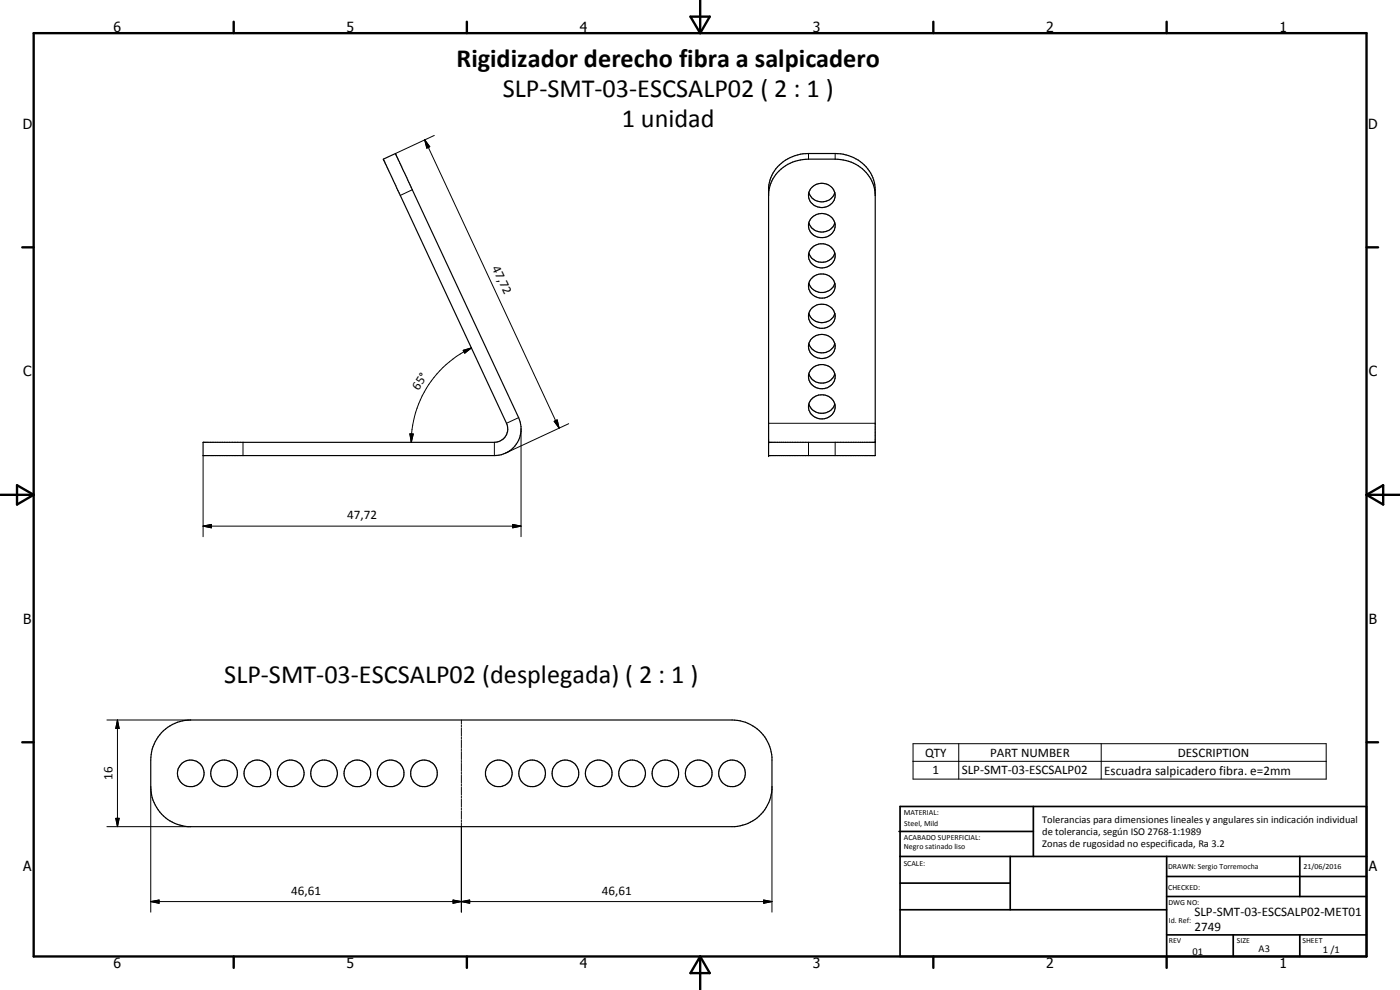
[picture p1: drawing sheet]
<svg xmlns="http://www.w3.org/2000/svg" width="420mm" height="297mm" viewBox="0 0 420 297" stroke-linecap="round" stroke-linejoin="round" font-family="sans-serif">
<g fill="none" stroke="#000" stroke-width=".35">
<path d="M115.1 47.8l3.6-1.7 36.9 79.2a8 8 0 0 1-7.2 11.4h-87.5v-4h87.5a4 4 0 0 0 3.6-5.7zM118.7 46.1h.1M230.7 57.9a11.6 11.6 0 0 1 11.9-10.1h8a11.5 11.5 0 0 1 12.1 10.8M233.3 50.1a12.8 12.8 0 0 1 9.3-4h8a11.5 11.5 0 0 1 12.1 10.8v79.8h-32v-80.5l.6-2.9 .7-1.4zM242.8 57.8a4.1 4.1 0 0 0 3.8 2.8 4.1 4.1 0 0 0 3.9-2.8M243.6 56.3a3.9 3.9 0 0 1 4.9-.9 3.9 3.9 0 0 1 1.8 4.7 4.1 4.1 0 0 1-4.5 2.1 4.1 4.1 0 0 1-3.2-3.9l.3-.9zM242.8 66.8a4.1 4.1 0 0 0 3.8 2.8 4.1 4.1 0 0 0 3.9-2.8M242.8 75.9a4.1 4.1 0 0 0 3.8 2.8 4.1 4.1 0 0 0 3.9-2.8M243.3 74.8a4.1 4.1 0 0 1 4.6-1.5 4.1 4.1 0 0 1 2.7 4 4 4 0 0 1-4.4 3.1 4 4 0 0 1-3.6-3.9zM243.6 65.3a3.9 3.9 0 0 1 4.9-.8 3.9 3.9 0 0 1 1.8 4.6 4.1 4.1 0 0 1-4.5 2.2 4.1 4.1 0 0 1-3.2-3.9l.3-.9zM242.8 85a4.1 4.1 0 0 0 3.8 2.8 4.1 4.1 0 0 0 3.9-2.8M242.8 94a4.1 4.1 0 0 0 3.8 2.8 4.1 4.1 0 0 0 3.9-2.8"/>
<path d="M243.3 83.8a4 4 0 0 1 5-1.3 4 4 0 0 1 2 4.7 4.1 4.1 0 0 1-4.5 2.2 4.1 4.1 0 0 1-3.2-3.9zM243.6 92.5a4 4 0 0 1 4.5-1 4 4 0 0 1 2.5 3.9 4 4 0 0 1-4.4 3.1 4 4 0 0 1-3.6-4l.3-.8zM242.8 103.1a4.1 4.1 0 0 0 3.8 2.8 4.1 4.1 0 0 0 3.9-2.8M242.8 112.2a4.1 4.1 0 0 0 3.8 2.8 4.1 4.1 0 0 0 3.9-2.8M243.3 111a4.1 4.1 0 0 1 4.6-1.4 4.1 4.1 0 0 1 2.7 4 4 4 0 0 1-4.4 3 4 4 0 0 1-3.6-3.9zM244 101.3a4 4 0 0 1 4.4-.6 4 4 0 0 1 2.2 3.8 4.1 4.1 0 0 1-4.2 3.1 4.1 4.1 0 0 1-3.8-3.5l.3-1.4zM230.7 132.7h32M242.8 121.2a4.1 4.1 0 0 0 3.8 2.8 4.1 4.1 0 0 0 3.9-2.8M243.3 120.1a4 4 0 0 1 4.6-1.5 4 4 0 0 1 2.7 4 4 4 0 0 1-4.4 3.1 4 4 0 0 1-3.6-3.9zM48.5 219.8a12 12 0 0 1 8.7-3.8h162.5a12 12 0 0 1 12 11.2v9.7a12.1 12.1 0 0 1-11.2 11.1h-164.1a12 12 0 0 1-11.2-11.9v-8.1a11.8 11.8 0 0 1 3.3-8.2z"/>
<circle cx="57.3" cy="232" r="4"/>
<circle cx="67.3" cy="232" r="4"/>
<circle cx="77.3" cy="232" r="4"/>
<circle cx="87.2" cy="232" r="4"/>
<circle cx="97.2" cy="232" r="4"/>
<circle cx="107.3" cy="232" r="4"/>
<circle cx="117.3" cy="232" r="4"/>
<circle cx="127.2" cy="232" r="4"/>
<circle cx="149.7" cy="232" r="4"/>
<circle cx="159.7" cy="232" r="4"/>
<circle cx="169.7" cy="232" r="4"/>
<circle cx="179.7" cy="232" r="4"/>
<circle cx="189.7" cy="232" r="4"/>
<circle cx="199.7" cy="232" r="4"/>
<circle cx="209.7" cy="232" r="4"/>
<circle cx="219.7" cy="232" r="4"/>
</g>
<g fill="none" stroke="#000" stroke-width=".3">
<path d="M123.7 56.9l-3.6 1.7M127.5 42l1.5 2-.9 .4zM127.5 42l40.3 86.4M130.3 40.6l-11.6 5.5M242.6 46.1v1.7M250.6 46.1v1.7M139 105.1l2.5-.7-2 1.6zM141.5 104.4a31.2 31.2 0 0 0-18.1 28.3M60.9 136.7v24.3M72.9 132.7v4M123 130.2h1l-.6 2.5zM148.4 132.7v4"/>
<path d="M155.6 125.3l-3.6 1.7M156.4 128.7v32.3M166.3 126.4l.9-.4 .6 2.4zM170.7 127.1l-18.9 8.8M230.7 127h32M242.6 132.7v4M250.6 132.7v4M60.9 157.9l2.5-.5v1zM60.9 157.9h95.5M153.9 157.4l2.5 .5-2.5 .5zM32.1 216h25.1M35.3 216l.5 2.6h-1.1z"/>
<path d="M35.3 216v32M138.5 216v1.2M138.5 217.5v.6M138.5 218.4v2.4M45.2 236.1v37.6M138.5 221.1v.6M138.5 222v2.3M138.5 224.6v.6M138.5 225.5v2.4M138.5 228.2v.6M138.5 229.1v2.3M138.5 231.7v.6"/>
<path d="M138.5 232.6v2.4M138.5 235.3v.6M138.5 236.2v2.3M138.5 238.8v.6M138.5 239.7v2.4M231.7 236.1v37.6M274 223.1h124v10.7h-124zM274 228.4h124M287.7 223.1v10.7M330.5 223.1v10.7M32.1 248h25.1M34.7 245.5h1.1l-.5 2.5z"/>
<path d="M138.5 242.4v.6M138.5 243.3v2.4M138.5 246v.5M138.5 246.8v26.9M45.2 270.5l2.5-.5v1zM45.2 270.5h186.5M136 270l2.5 .5-2.5 .5zM138.5 270.5l2.5-.5v1zM229.2 270l2.5 .5-2.5 .5z"/>
</g>
<g fill="#000">
<circle cx="230.7" cy="132.7" r=".18"/>
<circle cx="230.7" cy="136.7" r=".18"/>
</g>
<g fill="none" stroke="#000" stroke-width=".71">
<path d="M10.1 9.9h400v277.1h-400zM70.1 6.5v3.4M140.1 6.5v3.4M207.2 5h5.8l-2.9 4.9zM210.1 0v9.9M280.1 6.5v3.4M350.1 6.5v3.4M6.7 74.2h3.4M410.1 74.2h3.5M.1 148.5h10M5.1 145.6l5 2.9-5 2.9zM410.1 148.5h10"/>
<path d="M410.1 148.5l5-2.9v5.8zM6.7 222.7h3.4M410.1 222.7h3.5M70.1 287v3.4M140.1 287v3.4M210.1 287v10M210.1 287l2.9 5h-5.8zM280.1 287v3.4M350.1 287v3.4"/>
</g>
<g fill="none" stroke="#000" stroke-width=".51">
<path d="M269.8 249.5h40.3M270.1 242h140v45h-140zM270.1 257h140M303.2 257v16M310.1 242v15M350.1 257v30M390.1 257v12M270.1 265h33.1M270.1 273h80M350.1 269h60M350.1 263h60M350.1 280.5h60"/>
<path d="M370.1 280.5v6.5M390.1 280.5v6.5"/>
</g>
<path d="M127.5 42l1.5 2-.9 .4zM139 105.1l2.5-.7-2 1.6zM123 130.2h1l-.6 2.5zM166.3 126.4l.9-.4 .6 2.4zM60.9 157.9l2.5-.5v1zM153.9 157.4l2.5 .5-2.5 .5zM35.3 216l.5 2.6h-1.1zM34.7 245.5h1.1l-.5 2.5zM45.2 270.5l2.5-.5v1zM136 270l2.5 .5-2.5 .5zM138.5 270.5l2.5-.5v1zM229.2 270l2.5 .5-2.5 .5z" fill="#000"/>
<g font-size="7.9">
<text x="137" y="20.2">Rigidizador derecho fibra a salpicadero</text>
<text x="150.9" y="29.3">SLP-SMT-03-ESCSALP02 ( 2 : 1 )</text>
<text x="186.6" y="38.2">1 unidad</text>
<text x="67.3" y="204.9">SLP-SMT-03-ESCSALP02 (desplegada) ( 2 : 1 )</text>
</g>
<g font-size="4.2">
<text x="34" y="9.6">6</text>
<text x="104" y="9.6">5</text>
<text x="174" y="9.6">4</text>
<text x="244" y="9.6">3</text>
<text x="314" y="9.6">2</text>
<text x="384" y="9.6">1</text>
<text x="6.8" y="38.7">D</text>
<text x="410.6" y="38.7">D</text>
<text x="7" y="112.9">C</text>
<text x="410.8" y="112.9">C</text>
<text x="7" y="187.1">B</text>
<text x="410.8" y="187.1">B</text>
<text x="7" y="261.4">A</text>
<text x="410.8" y="261.4">A</text>
<text x="34" y="290.4">6</text>
<text x="104" y="290.4">5</text>
<text x="174" y="290.4">4</text>
<text x="244" y="290.4">3</text>
<text x="314" y="290.4">2</text>
<text x="384" y="290.4">1</text>
</g>
<g font-size="3.9">
<text x="147.6" y="80.3" transform="rotate(65 147.6 80.3)">47,72</text>
<text x="125.6" y="117.3" transform="rotate(-57 125.6 117.3)">65°</text>
<text x="104.2" y="155.8">47,72</text>
<text x="277.6" y="227.1">QTY</text>
<text x="297.2" y="227">PART NUMBER</text>
<text x="353.5" y="227.1">DESCRIPTION</text>
<text x="279.9" y="232.4">1</text>
<text x="288.7" y="232.4">SLP-SMT-03-ESCSALP02</text>
<text x="331.4" y="232.5">Escuadra salpicadero fibra. e=2mm</text>
<text x="33.7" y="234.1" transform="rotate(-90 33.7 234.1)">16</text>
<text x="87.4" y="268.5">46,61</text>
<text x="180.6" y="268.5">46,61</text>
<text x="358.5" y="275">SLP-SMT-03-ESCSALP02-MET01</text>
<text x="358.5" y="279.4">2749</text>
</g>
<g font-size="3.1">
<text x="312.7" y="246.8">Tolerancias para dimensiones lineales y angulares sin indicación individual</text>
<text x="312.7" y="250.4">de tolerancia, según ISO 2768-1:1989</text>
<text x="312.7" y="254">Zonas de rugosidad no especificada, Ra 3.2</text>
<text x="357.9" y="286.4">01</text>
<text x="377.7" y="285.6">A3</text>
<text x="397" y="285.9">1 /1</text>
</g>
<g font-size="2.4">
<text x="271.2" y="244.4">MATERIAL:</text>
<text x="271.3" y="252">ACABADO SUPERFICIAL:</text>
<text x="271.4" y="247.9">Steel, Mild</text>
<text x="271.3" y="254.6">Negro satinado liso</text>
<text x="271.2" y="259.7">SCALE:</text>
<text x="350.6" y="260.8">DRAWN: Sergio Torremocha</text>
<text x="391.2" y="260.6">21/06/2016</text>
<text x="350.6" y="267">CHECKED:</text>
<text x="350.6" y="271.4">DWG NO:</text>
<text x="350.8" y="276.9">Id. Ref:</text>
<text x="350.8" y="282.8">REV</text>
<text x="371.2" y="282.9">SIZE</text>
<text x="390.9" y="282.9">SHEET</text>
</g>
</svg>
